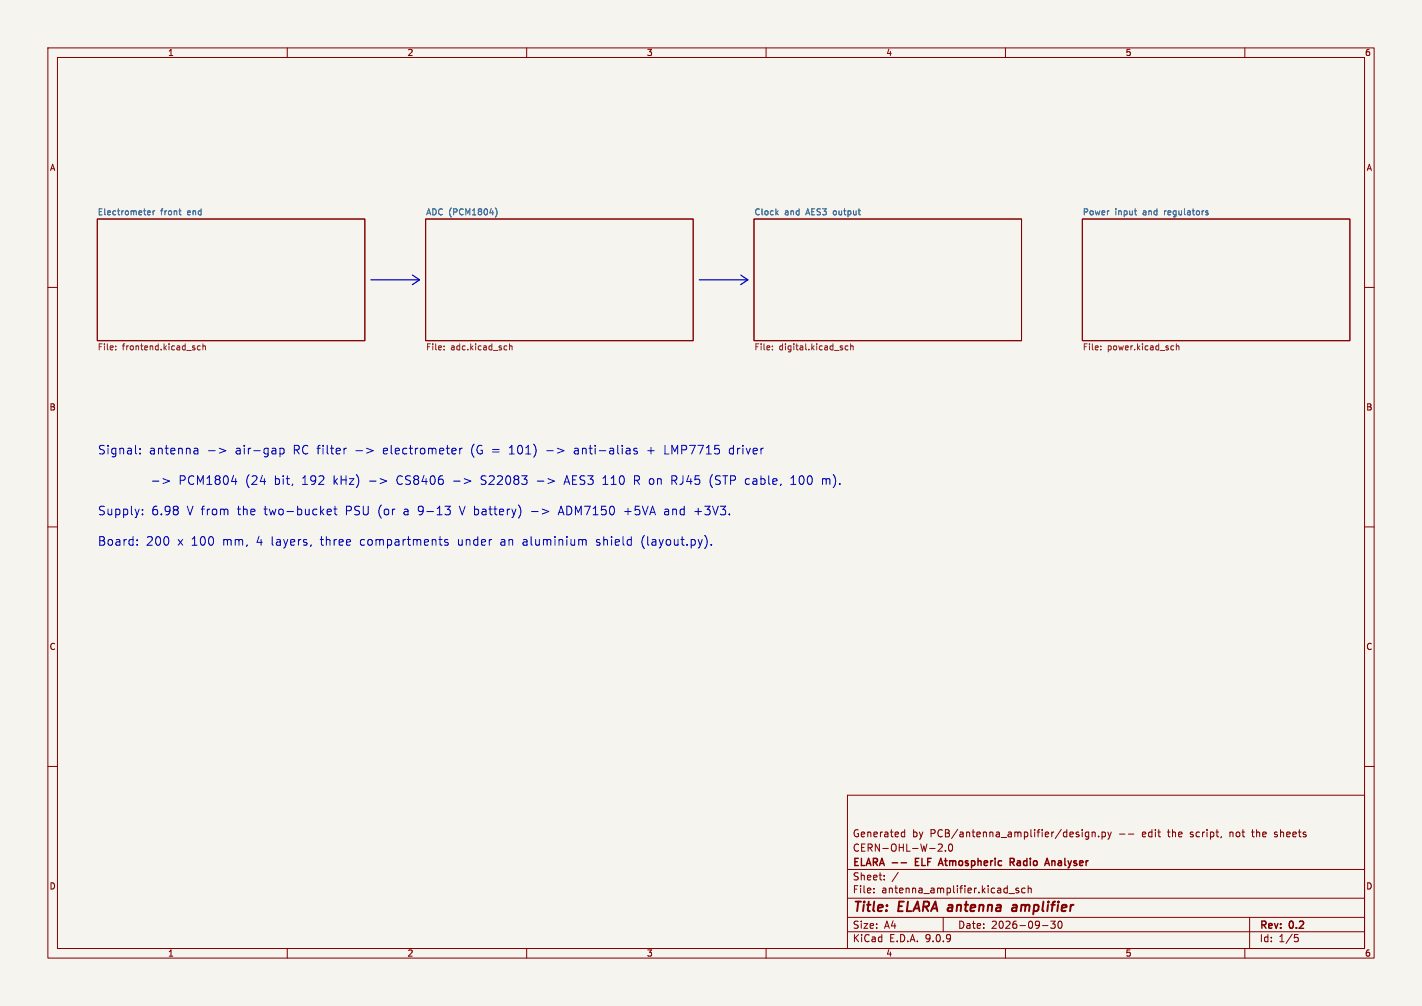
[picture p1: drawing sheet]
<svg xmlns="http://www.w3.org/2000/svg" width="297mm" height="210mm" viewBox="0 0 297 210" stroke-linecap="round" stroke-linejoin="round" font-family="sans-serif">
<path d="M0 0h297v210h-297z" fill="#f5f4ef" stroke="#f5f4ef" stroke-width=".21"/>
<g fill="none" stroke="#840000" stroke-width=".21">
<path d="M10 10h277v190h-277zM12 12h273v186h-273zM60 10v2M110 10v2M160 10v2M210 10v2M260 10v2M20.3 45.7h55.9v25.4h-55.9zM88.9 45.7h55.9v25.4h-55.9zM157.5 45.7h55.9v25.4h-55.9zM226.1 45.7h55.8v25.4h-55.8zM10 60h2"/>
<path d="M285 60h2M10 110h2M285 110h2M10 160h2M177 166h108v32h-108zM188.4 174.6h.6M188.4 173.8h.6M189 173.2v1.5M196 176.3l.5-.1 .3 .4-.9 1.1h.9M197.5 177.6v.1M198.2 176.3l.3-.1a.8 .8 0 0 1 .5 .7 .8 .8 0 0 1-.5 .8l-.3-.1-.1-.5zM226 173.2v.1"/>
<path d="M226 173.7v1M227.4 173.8l-.4-.1-.3 .3 .1 .6h.6M227.4 173.7v1.2l-.3 .3-.4-.1M228.1 173.8l.2-.1 .4 .1v.9M228.1 173.7v1M229.5 174.6v.1M230.2 173.8l.4-.1 .3 .3-.2 .6h-.5M230.2 173.7v1.5M231.4 173.7l.3 1M231.7 174.7l-.3 .5M232.1 173.7l-.4 1M233.8 174.1h1.2"/>
<path d="M235.7 174.1h1.1M256.9 173.7v1M257 173.8h-.1M261.4 173.7h.6M261.6 173.2v1.3l.2 .2M266.2 174.6l.4 .1M266.6 173.7l-.4 .2v.2l.4 .1M285 160h2M60 198v2M110 198v2M160 198v2M177 194.5h108"/>
<path d="M177 191.5h108M177 187.5h108M177 181.5h108M182.5 186.3v.1M182.5 185.5v.1M184.7 183.6v.1M184.7 182.8v.1M187.6 182.1l-1.3 2M197 191.5v3M210 198v2M210.7 186.5h1.2M212.7 185.5l-.3-.1-.2 .2v.2l.5 .2v.3h-.5"/>
<path d="M214.1 185.5l-.4-.1-.3 .3 .1 .6h.6M214.7 185.5l.3-.1 .3 .1 .1 .9M214.7 184.9v1.5M217.7 193.2h1.2M220.4 192.3l-.5 .6 .4 .1v.7l-.2 .1-.6-.1M221.1 192.4a.81 .81 0 0 0 .4 1.4l.2-.1 .1-.5-.1-.8M260 198v2M261 191.5v6.5M270.4 195.1h.7M270.5 195.7h.4l.3 .3-.2 .5-.5 .1"/>
</g>
<path d="M211.6 189h.7M212.4 189.4h-.7a.4 .4 0 0 0-.4 .4 .4 .4 0 0 0 .3 .4l.7-.1" fill="none" stroke="#840000" stroke-width=".4"/>
<path d="M191.2 179.9h.5M191.9 179.2h-.7v1.5h.7M211 180l.7-.1 .1-.2v-.4l-.8-.1v1.5M211.3 180l.5 .7M219.7 179.7v1M220.3 179.8l-.4-.1-.2 .1M188.2 180.1h1.1M196 180.7l.5-1.5 .5 1.5M196.1 180.3h.7" fill="none" stroke="#840000" stroke-width=".3"/>
<g fill="none" stroke="#006464" stroke-width=".21">
<path d="M30.9 44.8h.5M30.9 44.1l.3-.1 .2 .3-.6 .1M32 44v.9M32.3 44l-.3 .3M37.4 44h.4M37.6 44.8l.2 .1M103.5 43.4a1.46 1.46 0 0 1 0 1.9M162.2 44.4l.3 .5M162.5 44l-.4 .5M236.9 44h.5M237.2 44.8l.2 .1M251.8 44.3l.5 .3-.1 .3-.4-.1"/>
<path d="M252.3 44.1l-.3-.1-.2 .2"/>
</g>
<g fill="none" stroke="#725600" stroke-width=".21">
<path d="M24.2 72.9v.1M24.2 72.3v.1M41.8 72.3l-.3-.1-.3 .2 .1 .6h.5M42.4 72.3h.5v.7M42.4 71.8v1.2M92.7 72.9v.1M92.7 72.3v.1M105.8 72.2l.1 .1M105.9 73h-.1M106.4 72.3h.5l.1 .7M106.4 71.8v1.2M161.3 72.9v.1"/>
<path d="M161.3 72.3v.1M177.1 72.3l-.3-.1-.3 .2 .1 .6h.5M177.7 72.3h.4l.1 .7M177.7 71.8v1.2M229.9 72.9v.1M229.9 72.3v.1M244.8 72.2l.3 .1M245.1 73h-.3M245.7 72.3h.5v.7M245.7 71.8v1.2"/>
</g>
<path d="M77.5 58.4h10.1M86.1 57.4l1.5 1-1.5 1M146 58.4h10.2M154.7 57.4l1.5 1-1.5 1" fill="none" stroke="#0000c2" stroke-width=".25"/>
<g fill="none" stroke="#0000c2" stroke-width=".21">
<path d="M29.2 94.6v.2M29.2 93.7v.1M34 99.9l1.4 .5-1.4 .6M40.7 93.6h.4l.2 .2v1M41.3 94.7l-.6 .1M41.3 94l-.6 .1M43.6 94.1h1.3M45.8 93.6l1.4 .5-1.4 .5M58.5 93.7l.5-.1 .3 .3v.5l-.1 .3h-.7M58.5 93.6v1.8M63.4 99.8h-.2M69.8 99.3v1.8"/>
<path d="M70.5 99.9l-.7 .7M72.4 93.6l-.5 .1M74.3 94.1h1.4M76.6 93.6l1.3 .5-1.3 .5M83.2 99.4l-.3 .7 .1 .6 .2 .3M95 93.6l.2 .4-.8 .2M95.2 94.7l-.2 .1M96 93.6v1.2M96.5 93.6l-.3 .1-.2 .2M101.2 99.3h-.4l-.3 .4 .1 .4 .6 .2M114.2 94.1h1.4M116.4 93.6l1.4 .5-1.4 .5"/>
<path d="M131.3 93.6l.3 .2v1M131.6 94.7l-.2 .1M131.6 94l-.2 .1M133 93.7l-.4-.1-.2 .2v.3l.6 .2v.4h-.6M133.4 99.4l-.9-.1v1.8M138.9 93v1.8h.8M140.3 99.3h.7l.4 .4-.2 .5-.9 .1M148.8 99.1l-.2 .3M152.7 93.6l-.4 .3v.5l.4 .4M165.2 99.8l.5-.5v1.8M172 99.9h.3l.3 .3M28.6 113.7v.1"/>
<path d="M28.6 112.7v.2M29.8 107.3v.2M29.8 106.4v.1M31.8 100.4h1.4M37.1 105.8v.5M37.1 106.6v.7M63.2 101.1h1M65 113.7l-.1 .3M68.3 106.9l.9-.2-.1-.3-.5-.1-.3 .2 .1 .9h.7M69.7 106.3h.7M70 105.7v1.5l.4 .3M77.2 100.4h1.3"/>
<path d="M91.6 112.6h.7M92.2 113.8h.1M92.9 105.7h1.1l-.6 .7 .6 .1v.6l-.3 .4h-.5M93.5 112.7l-.4-.1-.3 .3 .1 .2 .6 .2v.4h-.7M94.7 100.4h1.4M100.5 101l.7 .1M112.2 100.4h1.4M117.2 105.7l-.6 1.8M117.8 101.1l.6-1.8 .6 1.8M118 100.6h.8M121.9 112.6l.4 .1 .1 .2v.9M125.9 101.1h1.1"/>
<path d="M130.5 106.8h1.3M133 100.3l.6 .8M133.4 100.2l-.9 .1M134.2 112.5v1.2M139 106.3l-.1 .1M139 106.8a.35 .35 0 0 0-.2 .3 .35 .35 0 0 0 .2 .4M140.8 100.3l.6 .8M145.1 106.8h1.4M148.6 101.5l.2 .3M148.6 113.7v.1M165.2 101.1h1M172.6 100.2v.9"/>
<path d="M173.2 100l-.4-.1-.2 .3"/>
</g>
<g font-size="2.8" fill="#840000">
<text x="178" y="190.9">Title:</text>
<text x="187.7" y="190.9">ELARA antenna</text>
<text x="213.1" y="190.9">amplifier</text>
</g>
<g font-size="2.5" fill="#0000c2">
<text x="20.3" y="95">Signal:</text>
<text x="31" y="95">antenna</text>
<text x="49.2" y="95">air-gap</text>
<text x="61.3" y="95">RC filter</text>
<text x="80.3" y="95">electrometer</text>
<text x="98.8" y="95">(G =</text>
<text x="106.9" y="95">101)</text>
<text x="120.7" y="95">anti-alias</text>
<text x="136" y="95">+</text>
<text x="139.7" y="95">LMP7715</text>
<text x="153.4" y="95">driver</text>
<text x="38" y="101.4">PCM1804</text>
<text x="52" y="101.4">(24</text>
<text x="58.1" y="101.4">bit,</text>
<text x="63.9" y="101.4">192</text>
<text x="70.5" y="101.4">kHz)</text>
<text x="78" y="101.4">-&gt;</text>
<text x="83.9" y="101.4">CS8406</text>
<text x="95.8" y="101.4">-&gt;</text>
<text x="101.7" y="101.4">S22083</text>
<text x="113.4" y="101.4">-&gt;</text>
<text x="119.4" y="101.4">AES3</text>
<text x="127.4" y="101.4">110</text>
<text x="134" y="101.4">R on</text>
<text x="142" y="101.4">RJ45</text>
<text x="150.1" y="101.4">(STP</text>
<text x="157.7" y="101.4">cable,</text>
<text x="167.3" y="101.4">100</text>
<text x="173.9" y="101.4">m).</text>
<text x="20.3" y="107.7">Supply:</text>
<text x="31.6" y="107.7">6.98</text>
<text x="39" y="107.7">V from</text>
<text x="49.7" y="107.7">the</text>
<text x="55.3" y="107.7">two-bucket</text>
<text x="72.4" y="107.7">PSU (or</text>
<text x="84.7" y="107.7">a 9-13</text>
<text x="96.6" y="107.7">V battery)</text>
<text x="111.7" y="107.7">-&gt;</text>
<text x="117.6" y="107.7">ADM7150</text>
<text x="131.3" y="107.7">+5VA</text>
<text x="139.8" y="107.7">and</text>
<text x="146.2" y="107.7">+3V3.</text>
<text x="20.3" y="114.1">Board:</text>
<text x="30.4" y="114.1">200</text>
<text x="37.1" y="114.1">x 100</text>
<text x="46.6" y="114.1">mm,</text>
<text x="53.7" y="114.1">4</text>
<text x="56.9" y="114.1">layers,</text>
<text x="67.3" y="114.1">three</text>
<text x="75.6" y="114.1">compartments</text>
<text x="96.1" y="114.1">under</text>
<text x="105.1" y="114.1">an</text>
<text x="109.8" y="114.1">aluminium</text>
<text x="125.3" y="114.1">shield</text>
<text x="134.8" y="114.1">(layout.py).</text>
</g>
<g font-size="2.1" fill="#840000">
<text x="178" y="178">CERN-OHL-W-2.0</text>
<text x="178" y="175">Generated</text>
<text x="190.5" y="175">by</text>
<text x="194.3" y="175">PCB/antenna_amplifier/design.py</text>
<text x="238.8" y="175">edit</text>
<text x="244.4" y="175">the</text>
<text x="249.2" y="175">script,</text>
<text x="257.5" y="175">not</text>
<text x="262.4" y="175">the</text>
<text x="267.2" y="175">sheets</text>
<text x="178" y="184">Sheet:</text>
<text x="178" y="181.2">ELARA --</text>
<text x="191.8" y="181.2">ELF</text>
<text x="197.4" y="181.2">Atmospheric</text>
<text x="212.8" y="181.2">Radio</text>
<text x="220.9" y="181.2">Analyser</text>
<text x="178" y="186.7">File:</text>
<text x="184.1" y="186.7">antenna_amplifier.kicad_sch</text>
<text x="178" y="196.9">KiCad</text>
<text x="178" y="194.1">Size:</text>
<text x="184.7" y="194.1">A4</text>
<text x="185.7" y="196.9">E.D.A.</text>
<text x="193.3" y="196.9">9.0.9</text>
<text x="200" y="194.1">Date:</text>
<text x="207" y="194.1">2026-09-30</text>
<text x="263" y="194.3">Rev:</text>
<text x="263" y="196.9">Id:</text>
<text x="267.1" y="196.9">1/5</text>
<text x="269.4" y="194.3">0.2</text>
</g>
<g font-size="1.8" fill="#840000">
<text x="35" y="11.9">1</text>
<text x="85" y="11.9">2</text>
<text x="135" y="11.9">3</text>
<text x="185" y="11.9">4</text>
<text x="235" y="11.9">5</text>
<text x="285" y="11.9">6</text>
<text x="10.3" y="35.9">A</text>
<text x="285.3" y="35.9">A</text>
<text x="10.3" y="85.9">B</text>
<text x="285.3" y="85.9">B</text>
<text x="10.3" y="135.9">C</text>
<text x="285.3" y="135.9">C</text>
<text x="10.3" y="185.9">D</text>
<text x="285.3" y="185.9">D</text>
<text x="35" y="199.9">1</text>
<text x="85" y="199.9">2</text>
<text x="135" y="199.9">3</text>
<text x="185" y="199.9">4</text>
<text x="235" y="199.9">5</text>
<text x="285" y="199.9">6</text>
</g>
<g font-size="1.8" fill="#006464">
<text x="20.3" y="45">Electrometer</text>
<text x="33.5" y="45">front</text>
<text x="39.2" y="45">end</text>
<text x="88.9" y="45">ADC (PCM1804)</text>
<text x="157.5" y="45">Clock</text>
<text x="163.9" y="45">and</text>
<text x="168.5" y="45">AES3</text>
<text x="174.3" y="45">output</text>
<text x="226.1" y="45">Power</text>
<text x="232.9" y="45">input</text>
<text x="238.8" y="45">and</text>
<text x="243.4" y="45">regulators</text>
</g>
<g font-size="1.8" fill="#725600">
<text x="20.3" y="73.4">File:</text>
<text x="25.5" y="73.4">frontend.kicad_sch</text>
<text x="88.9" y="73.4">File:</text>
<text x="94.1" y="73.4">adc.kicad_sch</text>
<text x="157.5" y="73.4">File:</text>
<text x="162.7" y="73.4">digital.kicad_sch</text>
<text x="226.1" y="73.4">File:</text>
<text x="231.3" y="73.4">power.kicad_sch</text>
</g>
</svg>
